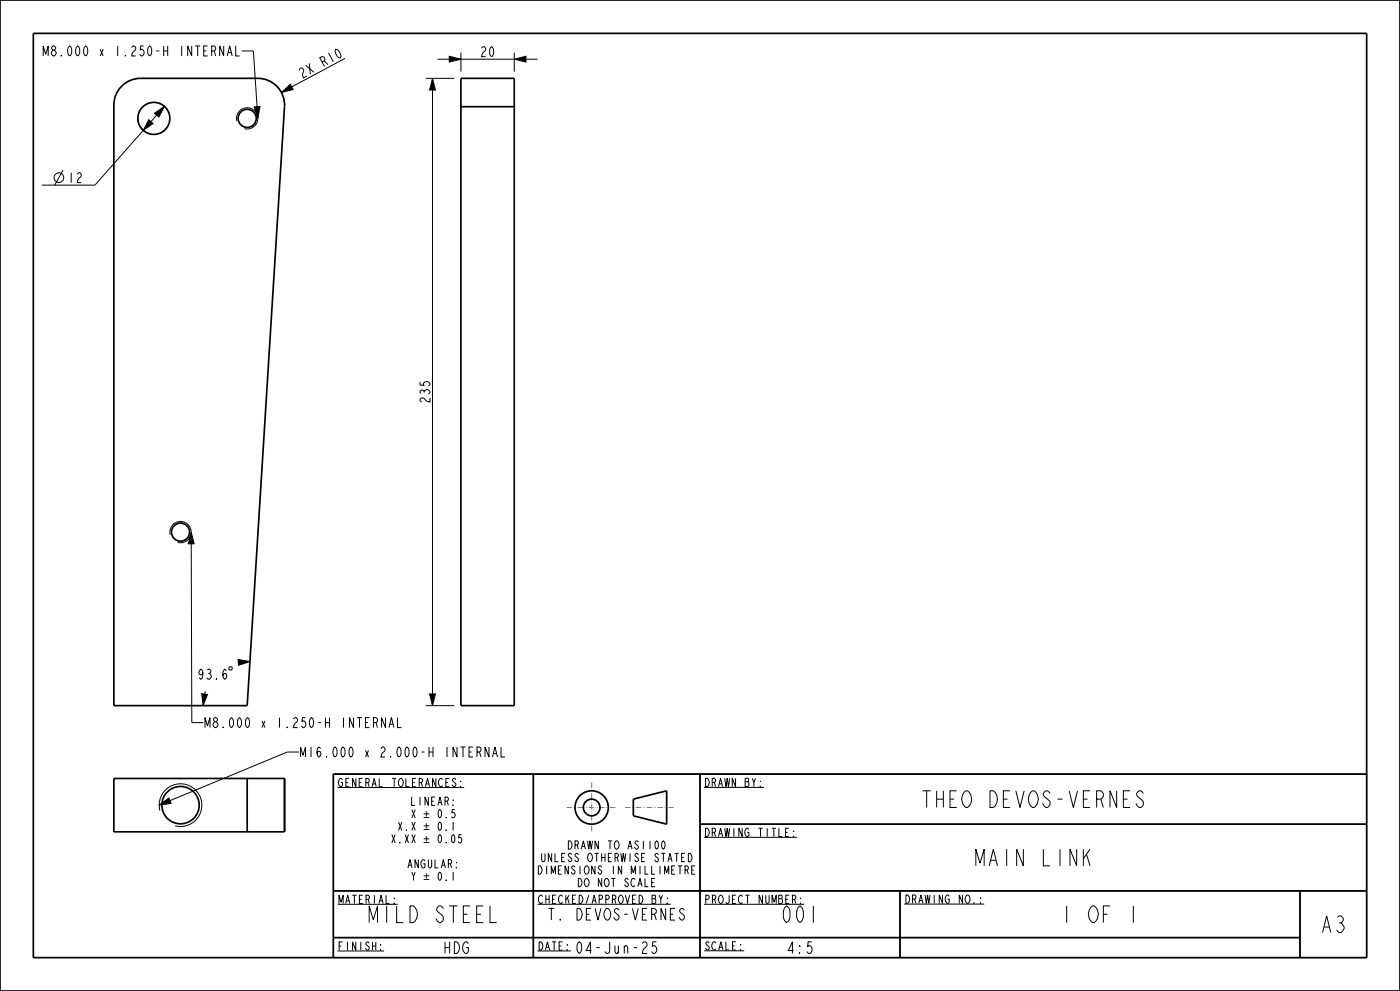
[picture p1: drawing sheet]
<svg xmlns="http://www.w3.org/2000/svg" width="420mm" height="297mm" viewBox="0 0 420 297" stroke-linecap="round" stroke-linejoin="round" font-family="sans-serif">
<g fill="none" stroke="#000" stroke-width=".3">
<path d="M72.5 15.3h3.5l1.1 16.7M103.5 17.5l-16 8.6M131.3 17.7h3.5M134.8 16.9l3.5 .8-3.5 .9zM138.3 15.7v5.8M138.3 17.7h16M154.3 17.7l3.5-.8v1.7zM154.3 15.7v5.8M157.8 17.7h3.5M41.4 35.5a4.8 4.8 0 0 0 3.2 4.5M43 39.1l-14.5 16.4h-15.9M44.6 35.9l1.4 1.1-3 2.1z"/>
<path d="M46.4 33.9l2.9-2-1.6 3.2zM47 34.5l-1.7 2M71.1 36.3a3.2 3.2 0 0 1 2.8-4 3.2 3.2 0 0 1 3.4 3.5 3.2 3.2 0 0 1-4 2.8M76.2 32l1.8-.1-.6 3.6zM84.4 27.7l2.7-2.4 .8 1.5zM127.7 23.5h8.6M129.7 23.5l.9 3.5h-1.7zM129.7 27v181M18.9 51l-2.5 4.5M57.4 159.5l.8 3.5h-1.7zM51.1 160.3a3.2 3.2 0 0 1 2.8-4 3.2 3.2 0 0 1 3.4 3.5 3.2 3.2 0 0 1-4 2.8M57.4 163l.1 53.6h3.5"/>
<path d="M68.9 199.8h.5l.3 .3v.5l-.3 .2h-.5l-.2-.2v-.5zM71.4 197.6l3.6 .7-3.5 1.1zM60.5 207.9l1.8 .2-1.4 3.4zM61.6 207.2l-.2 .8M127.7 211.5h8.6M128.9 208h1.7l-.9 3.5zM89.7 225.4h-3.5l-35.2 14.6M100 232h310v55h-310zM101.3 236h38M160 232v55M210 232v55M211.2 236h18"/>
<path d="M47.8 241.3l2.9-2.2 .6 1.7zM48 243a6.4 6.4 0 0 1 5.6-8.1 6.4 6.4 0 0 1 6.9 7 6.4 6.4 0 0 1-8 5.6M210 247h200M211.2 250.9h28M100 267h310M101.3 271h18M161.2 271h40M211.2 271h30M270 267v20M271.3 270.9h24M390 267v20M100 281h290"/>
<path d="M101.2 285h14M161.2 285h10M211.3 285h12"/>
<circle cx="17.6" cy="53.2" r="1.47"/>
</g>
<path d="M134.8 16.9l3.5 .8-3.5 .9zM154.3 17.7l3.5-.8v1.7zM44.6 35.9l1.4 1.1-3 2.1zM46.4 33.9l2.9-2-1.6 3.2zM76.2 32l1.8-.1-.6 3.6zM84.4 27.7l2.7-2.4 .8 1.5zM129.7 23.5l.9 3.5h-1.7zM57.4 159.5l.8 3.5h-1.7zM71.4 197.6l3.6 .7-3.5 1.1zM60.5 207.9l1.8 .2-1.4 3.4zM128.9 208h1.7l-.9 3.5zM47.8 241.3l2.9-2.2 .6 1.7z" fill="#000"/>
<g fill="none" stroke="#000" stroke-width=".51">
<path d="M0 0h420v297h-420zM10 10h400v277h-400zM160 232v55M190 239.5l10-2.5v10l-10-2.5zM210 232v55M410 232h-310v55M210 247h200M100 267h310M270 267v20M390 267v20M100 281h290"/>
<circle cx="177.5" cy="242" r="5"/>
<circle cx="177.5" cy="242" r="2.5"/>
</g>
<path d="M177.5 234.5v15M170 242h15M187.5 242h15" fill="none" stroke="#797979" stroke-width=".3" stroke-dasharray="1.6 .5 .2 .3 .2 .5" stroke-linecap="butt"/>
<!-- layer: 02___PRT_ALL_AXES -->
<g fill="none" stroke="#000" stroke-width=".51">
<path d="M36.5 25.8a8 8 0 0 1 5.7-2.3h35.2a8 8 0 0 1 8 8.5l-11.2 179.5h-40v-180a8 8 0 0 1 2.3-5.7zM138.3 23.5h16v188h-16zM138.3 32h16M34.2 233.3h51.2v16h-51.2zM74.2 233.3v16"/>
<circle cx="46.2" cy="35.5" r="4.8"/>
<circle cx="74.2" cy="35.5" r="2.72"/>
<circle cx="54.2" cy="159.5" r="2.72"/>
<circle cx="54.2" cy="241.3" r="5.6"/>
</g>
<g font-size="6.5">
<text x="276.9" y="242">THEO DEVOS-VERNES</text>
<text x="292.5" y="259.5">MAIN LINK</text>
<text x="110.5" y="276.5">MILD STEEL</text>
<text x="234.2" y="276.5">001</text>
<text x="318.1" y="276.5">1 OF 1</text>
<text x="396.1" y="279.5">A3</text>
</g>
<g font-size="4.6">
<text x="164.5" y="275.8">T. DEVOS-VERNES</text>
<text x="132.9" y="285.8">HDG</text>
<text x="172.7" y="285.8">04-Jun-25</text>
<text x="235.9" y="285.8">4:5</text>
</g>
<g font-size="3.9">
<text x="12.5" y="16.8">M8.000 x 1.250-H INTERNAL</text>
<text x="143.9" y="17">20</text>
<text x="90.5" y="23.6" transform="rotate(-28 90.5 23.6)">2X R10</text>
<text x="20.2" y="54.7">12</text>
<text x="129" y="121.1" transform="rotate(-90 129 121.1)">235</text>
<text x="59.1" y="203.6">93.6</text>
<text x="61" y="218.1">M</text>
<text x="63.4" y="218.1">8.000 x 1.250-H</text>
<text x="101.8" y="218.1">INTERNAL</text>
<text x="89.7" y="226.9">M16.000 x 2.000-H INTERNAL</text>
</g>
<g font-size="3.4">
<text x="127.1" y="245.1">±</text>
<text x="127.1" y="248.9">±</text>
<text x="127.1" y="252.6">±</text>
<text x="127.1" y="263.9">±</text>
</g>
<g font-size="3.3">
<text x="101.3" y="235.8">GENERAL TOLERANCES:</text>
<text x="211.2" y="235.7">DRAWN BY:</text>
<text x="123.1" y="245.1">X ± 0.5</text>
<text x="123.2" y="241.4">LINEAR:</text>
<text x="119.2" y="248.9">X.X ± 0.1</text>
<text x="211.2" y="250.7">DRAWING TITLE:</text>
<text x="117.2" y="252.6">X.XX ± 0.05</text>
<text x="170.4" y="254.5">DRAWN TO AS1100</text>
<text x="122.2" y="260.1">ANGULAR:</text>
<text x="123.1" y="263.9">Y ± 0.1</text>
<text x="161.6" y="262">DIMENSIONS IN MILLIMETRE</text>
<text x="162.6" y="258.3">UNLESS OTHERWISE STATED</text>
<text x="173.3" y="265.8">DO NOT SCALE</text>
<text x="101.3" y="270.8">MATERIAL:</text>
<text x="161.2" y="270.8">CHECKED/APPROVED BY:</text>
<text x="211.2" y="270.8">PROJECT NUMBER:</text>
<text x="271.3" y="270.7">DRAWING NO.:</text>
<text x="101.2" y="284.8">FINISH:</text>
<text x="161.2" y="284.8">DATE:</text>
<text x="211.3" y="284.7">SCALE:</text>
</g>
</svg>
